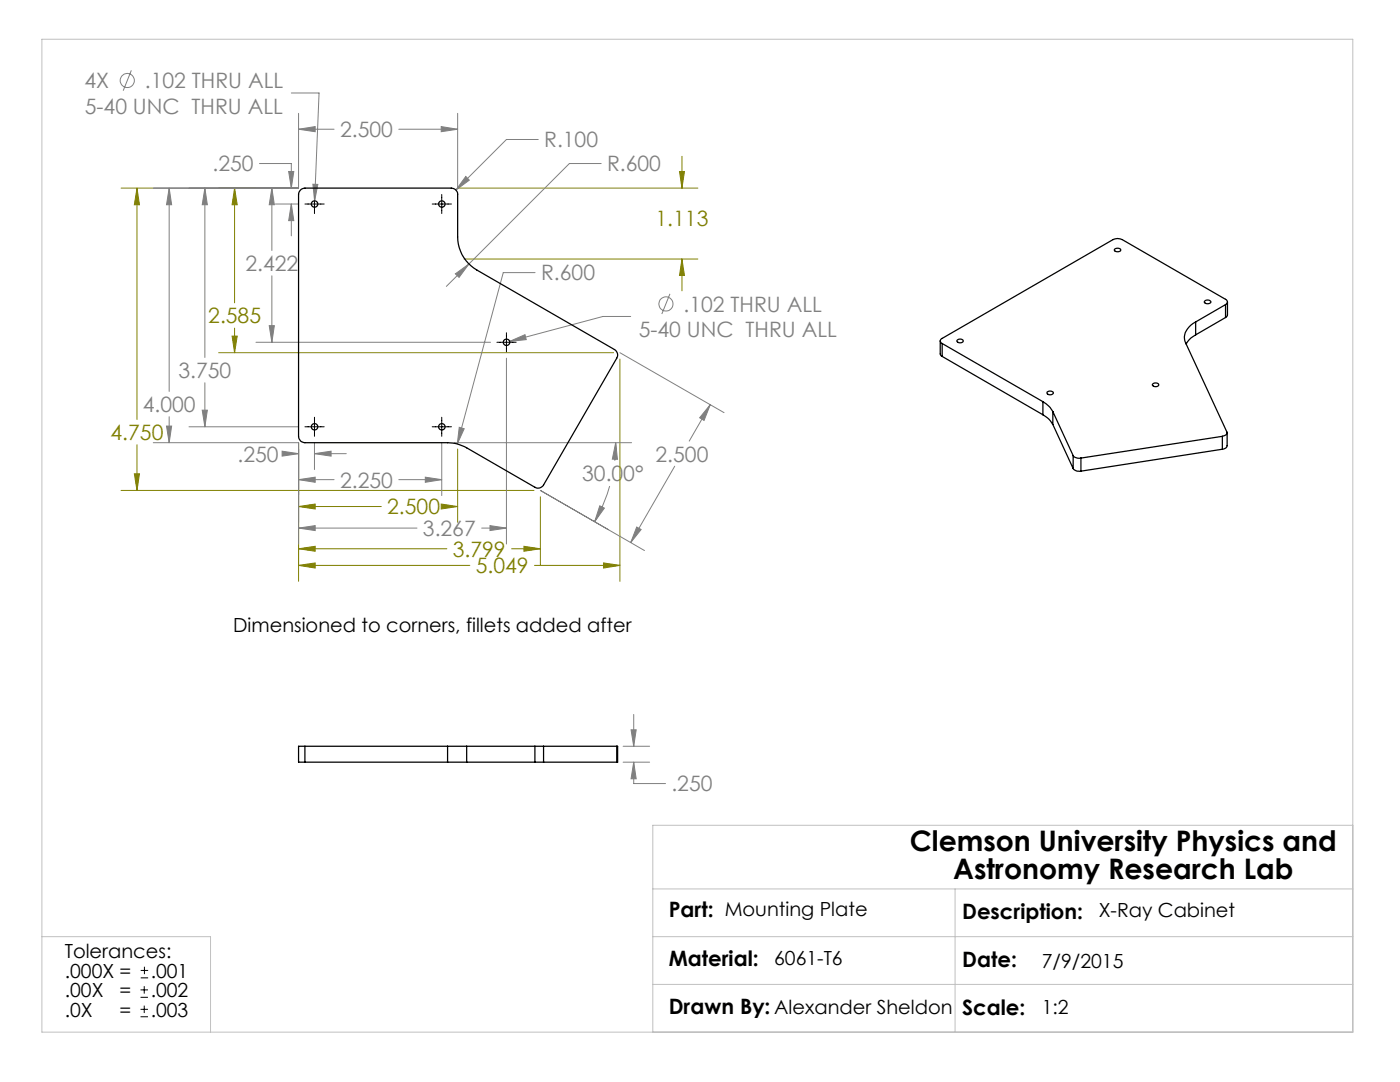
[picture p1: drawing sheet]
<svg xmlns="http://www.w3.org/2000/svg" width="279mm" height="216mm" viewBox="0 0 279 216" stroke-linecap="round" stroke-linejoin="round" font-family="sans-serif">
<g fill="none" stroke="#808080" stroke-width=".2">
<path d="M26.2 14l-1.6 4.1M58.1 18.6h5.6l-.9 21.5M33.8 37.5l.5 3.4h-1.1zM33.8 37.5v40.6M40.9 37.5l.5 3.4h-1zM40.9 37.5v33.8M51.8 32.6h6.3v4.9M54.3 37.5l.5 3.4h-1.1zM54.3 37.5v12.5M57.6 34.2h1l-.5 3.3zM59.6 25.8l3.3-.5v1zM59.6 22.6v14.9h-29"/>
<path d="M59.6 25.8h7.1M62.4 36.8h1l-.6 3.3zM79.6 25.8h11.7M88.1 25.3l3.2 .5-3.2 .5zM91.3 22.6v14.9M93 35.2l.7 .7-2.7 2zM107.4 27.8h-6.3l-10.1 10.1M120 32.6h-6.4l-20 20.1M54.3 55v13.3M55 40.7h4.6M58.1 40.7l.5 3.3h-1zM58.1 40.7v6.4"/>
<path d="M90.9 54.6l2.7-1.9-2 2.7zM93.6 52.7l-4.5 4.4M106.8 54.4h-6.4l-9.1 34.2M133.7 58.6l-1.6 4.1M40.9 76.4v8.8M51.1 68.3h46.8M53.7 65h1.1l-.5 3.3zM101.1 71.5v37M101.7 68.1l3.1-1.3 .2 1zM123.7 70.4l20.8 11.9M125.9 63.1h-5.6l-18.6 5M30.6 88.3h29v20.2"/>
<path d="M33.2 85h1.1l-.5 3.3zM33.8 83.1v5.2M37.7 85.2h21.9M40.4 81.8h1l-.5 3.4zM56.3 90l3.3 .5-3.3 .5zM56.8 90.5h2.8M59.6 95.7l3.3-.5v1zM59.6 95.7h7.1M62.8 90.5l3.3-.5v1zM62.8 88.3v5.4M62.8 90.5h6.3M79.6 95.7h8.6"/>
<path d="M84.9 95.2l3.3 .5-3.3 .5zM88.2 88.3v10.6M90.6 88.3h35.4M91.7 85.3l.9 .2-1.3 3.1zM107.8 97.9l20.8 12M121.7 97a33.9 33.9 0 0 1-3 7.1M122.9 88.3l.3 3.4-1-.1zM122.9 88.3l-.2 3.6M134.7 93l-8.8 15.3M141.7 80.8l-1.2 3.1-.9-.5zM141.7 80.8l-4.2 7.2M59.6 105.4l3.3-.5v1z"/>
<path d="M59.6 105.4h23.6M96.1 105.4h5M97.8 104.9l3.3 .5-3.3 .5zM119.7 100.9l.9 .5-1.9 2.7zM127.1 105.2l.9 .5-2.1 2.6zM124.4 152.1h5.2M124.4 148.9h5.2M125.9 145.6h1.1l-.5 3.3zM126.5 152.1l.5 3.3h-1.1zM126.5 152.1v4.3h6.3M126.5 142.6v6.3"/>
<circle cx="25.4" cy="16.1" r="1.41"/>
<circle cx="132.9" cy="60.6" r="1.4"/>
</g>
<g fill="none" stroke="#000" stroke-width=".2">
<path d="M62.8 38.8v3.8M88.2 38.8v3.8M60.9 40.7h3.8M86.3 40.7h3.8M99.2 68.3h3.8M101.1 66.4v3.8M60.9 85.2h3.8M62.8 83.3v3.8M86.3 85.2h3.8M88.2 83.3v3.8M28 199h1.5M28 197.5h1.5"/>
<path d="M28.1 195.1h1.5M28.1 193.6h1.5M28.8 196.8v1.5M28.8 192.9v1.5M28 202.9h1.5M28 201.4h1.5M28.8 200.7v1.4"/>
</g>
<g fill="none" stroke="#808000" stroke-width=".2">
<path d="M24.2 37.5h34.1M27.3 37.5l.5 3.4h-1zM27.3 37.5v46.2M46.8 37.5l.5 3.4h-1zM46.8 37.5v22.9M91.3 37.5h48M135.6 34.2h1l-.5 3.3zM136.1 31.2v6.3M92.6 51.7h46.7M136.1 51.7l.5 3.3h-1zM136.1 51.7v6.3M43.6 70.4h78.8"/>
<path d="M46.3 67.1h1l-.5 3.3zM46.8 65.5v4.9M123.7 71.6v44.4M24.2 97.9h82.4M26.8 94.5h1l-.5 3.4zM27.3 88.8v9.1M59.6 88.3v27.7M91.3 89.6v14.6M107.8 99.1v13.6M59.6 101.1l3.3-.5v1zM59.6 109.5l3.3-.5v1zM59.6 112.8l3.3-.5v1z"/>
<path d="M59.6 101.1h16.5M59.6 109.5h29.6M59.6 112.8h34.2M88.1 100.6l3.2 .5-3.2 .5zM89 101.1h2.3M102.1 109.5h5.7M104.6 109l3.2 .5-3.2 .5zM106.7 112.8h17M120.4 112.3l3.3 .5-3.3 .5z"/>
</g>
<path d="M8.4 7.8h261.6v198.2h-261.6zM130.3 177.4h139.7M190.6 177.4v28.6M270 164.7h-139.7v41.3M8.4 186.9h33.6v19.1M130.3 186.9h139.7M130.3 196.4h139.7" fill="none" stroke="#c0c0c0" stroke-width=".2"/>
<path d="M135.6 34.2h1l-.5 3.3zM136.1 51.7l.5 3.3h-1zM88.1 100.6l3.2 .5-3.2 .5zM59.6 101.1l3.3-.5v1zM104.6 109l3.2 .5-3.2 .5zM59.6 109.5l3.3-.5v1zM120.4 112.3l3.3 .5-3.3 .5zM59.6 112.8l3.3-.5v1zM26.8 94.5h1l-.5 3.4zM27.3 37.5l.5 3.4h-1zM46.3 67.1h1l-.5 3.3zM46.8 37.5l.5 3.4h-1z" fill="#808000"/>
<path d="M126.5 152.1l.5 3.3h-1.1zM125.9 145.6h1.1l-.5 3.3zM57.6 34.2h1l-.5 3.3zM58.1 40.7l.5 3.3h-1zM54.3 37.5l.5 3.4h-1.1zM53.7 65h1.1l-.5 3.3zM40.9 37.5l.5 3.4h-1zM40.4 81.8h1l-.5 3.4zM33.2 85h1.1l-.5 3.3zM33.8 37.5l.5 3.4h-1.1zM119.7 100.9l.9 .5-1.9 2.7zM122.9 88.3l.3 3.4-1-.1zM90.9 54.6l.7 .8 2-2.7zM93 35.2l-2 2.7 2.7-2zM56.3 90l3.3 .5-3.3 .5zM62.8 90.5l3.3-.5v1zM59.6 95.7l3.3-.5v1zM84.9 95.2l3.3 .5-3.3 .5zM91.7 85.3l-.4 3.3 1.3-3.1zM97.8 104.9l3.3 .5-3.3 .5zM59.6 105.4l3.3-.5v1zM127.1 105.2l.9 .5-2.1 2.6zM141.7 80.8l-1.2 3.1-.9-.5zM88.1 25.3l3.2 .5-3.2 .5zM59.6 25.8l3.3-.5v1zM101.7 68.1l3.3-.3-.2-1zM62.4 36.8l.4 3.3 .6-3.3z" fill="#808080"/>
<g fill="none" stroke="#000" stroke-width=".25">
<path d="M60 37.9l.9-.4h29.2a1.26 1.26 0 0 1 1.2 1.3v8.5a7.6 7.6 0 0 0 3.8 6.6l27.5 15.8a1.24 1.24 0 0 1 .5 1.8l-14.6 25.3a1.24 1.24 0 0 1-1.7 .4l-13.7-7.8a7.5 7.5 0 0 0-3.8-1.1h-28.4a1.26 1.26 0 0 1-1.3-1.2v-48.3l.1-.5zM222.5 49.7a.89 .89 0 0 1 1.2 .1 .71 .71 0 0 1-1.2 .3zM187.6 68v2.6l.4 .5M188 68.5l20.1 11.7M188 68.5v2.6M188 71.1l20.1 11.7M191 67.9a.64 .64 0 0 1 .7-.3 .64 .64 0 0 1 .5 .6 .77 .77 0 0 1-1.2-.2zM209 78.2a.8 .8 0 0 1 1.2 .3 .72 .72 0 0 1-1.2-.1zM230 76.6a.64 .64 0 0 1 .7-.2 .64 .64 0 0 1 .5 .5 .77 .77 0 0 1-1.2-.2zM238.6 64.2a3.3 3.3 0 0 0-2 4.3l8.2 17.6a.78 .78 0 0 1-.9 1M238.6 66.8l-.9 .7-1 1.2M238.6 64.2v2.6"/>
<path d="M240.4 60.1a.75 .75 0 0 1 1.3 .2 .78 .78 0 0 1-1.4-.1zM244.6 60.8a.55 .55 0 0 0 .4-.5 .55 .55 0 0 0-.4-.6l-20.7-11.9a2.02 2.02 0 0 0-1.8 0l-34.1 19.7a.53 .53 0 0 0-.4 .5 .53 .53 0 0 0 .4 .5M244.6 60.8l-6 3.4M244.6 60.8v2.6M244.6 63.4l-6 3.4M245 60.3v2.5l-.4 .6M208.1 80.2a5 5 0 0 1 2 1.9M208.1 82.8a4.6 4.6 0 0 1 2 1.9M208.1 80.2v2.6M210.1 82.1l4.1 8.8M210.1 82.1v2.6M210.1 84.7l4.1 8.8"/>
<path d="M214.2 90.9a1.58 1.58 0 0 0 1.5 .5M214.2 93.5a1.5 1.5 0 0 0 1.5 .5M214.2 90.9v2.6M215.7 91.4v2.6M243.9 87.1l-28.2 4.3M243.9 87.1v2.5M243.9 89.6l-28.2 4.4M244.9 86.4l-.1 2.8-.2 .2-.7 .2M60.9 148.9h-1.3v3.2h1.3M60.9 148.9h28.4M60.9 152.1h28.4M60.9 148.9v3.2"/>
<path d="M89.3 148.9h3.8M89.3 152.1h3.8M89.3 148.9v3.2M93.1 148.9v3.2M93.1 148.9h13.7M93.1 152.1h13.7M106.8 152.1h1.7M106.8 148.9h1.7M106.8 148.9v3.2M108.5 148.9v3.2M108.5 148.9h14.6M108.5 152.1h14.6"/>
<path d="M123.1 148.9h.2v3.2h-.2M123.1 148.9v3.2"/>
<circle cx="62.8" cy="40.7" r=".64"/>
<circle cx="88.2" cy="40.7" r=".64"/>
<circle cx="101.1" cy="68.3" r=".64"/>
<circle cx="62.8" cy="85.2" r=".64"/>
<circle cx="88.2" cy="85.2" r=".64"/>
</g>
<g font-size="5.6">
<text x="181.6" y="169.8">Clemson University Physics and</text>
<text x="190.2" y="175.5">Astronomy Research Lab</text>
</g>
<g font-size="4.2" fill="#808080">
<text x="16.9" y="17.6">4X</text>
<text x="28.9" y="17.6">.102 THRU ALL</text>
<text x="16.9" y="22.7">5-40 UNC THRU ALL</text>
<text x="67.9" y="27.3">2.500</text>
<text x="108.6" y="29.4">R.100</text>
<text x="42.4" y="34.2">.250</text>
<text x="121.2" y="34.2">R.600</text>
<text x="49" y="54.1">2.422</text>
<text x="108" y="56">R.600</text>
<text x="136.4" y="62.2">.102 THRU ALL</text>
<text x="127.5" y="67.3">5-40 UNC THRU ALL</text>
<text x="35.6" y="75.5">3.750</text>
<text x="28.5" y="82.2">4.000</text>
<text x="47.4" y="92.1">.250</text>
<text x="130.8" y="92.1">2.500</text>
<text x="67.9" y="97.3">2.250</text>
<text x="116.2" y="96">30.00°</text>
<text x="84.4" y="107">3.267</text>
<text x="134" y="157.9">.250</text>
</g>
<g font-size="4.2" fill="#808000">
<text x="130.8" y="45.2">1.113</text>
<text x="41.6" y="64.5">2.585</text>
<text x="22.1" y="87.8">4.750</text>
<text x="77.3" y="102.6">2.500</text>
<text x="90.4" y="111.1">3.799</text>
<text x="95" y="114.4">5.049</text>
</g>
<g font-size="4.2">
<text x="133.5" y="183.1">Part: Mounting Plate</text>
<text x="192" y="183.3">Description:</text>
<text x="133.5" y="192.7">Material:</text>
<text x="192" y="192.9">Date:</text>
<text x="133.5" y="202.3">Drawn By: Alexander Sheldon</text>
<text x="192" y="202.5">Scale:</text>
</g>
<g font-size="3.9">
<text x="46.5" y="126.1">Dimensioned to corners, fillets added after</text>
<text x="219.3" y="183.1">X-Ray Cabinet</text>
<text x="12.9" y="191.2">Tolerances:</text>
<text x="12.9" y="195.1">.000X =</text>
<text x="30.1" y="195.1">.001</text>
<text x="154.5" y="192.5">6061-T6</text>
<text x="207.9" y="193.1">7/9/2015</text>
<text x="12.9" y="199">.00X</text>
<text x="12.9" y="202.8">.0X</text>
<text x="23.9" y="202.8">=</text>
<text x="23.9" y="199">=</text>
<text x="30.1" y="202.8">.003</text>
<text x="30.1" y="199">.002</text>
<text x="207.9" y="202.3">1:2</text>
</g>
</svg>
